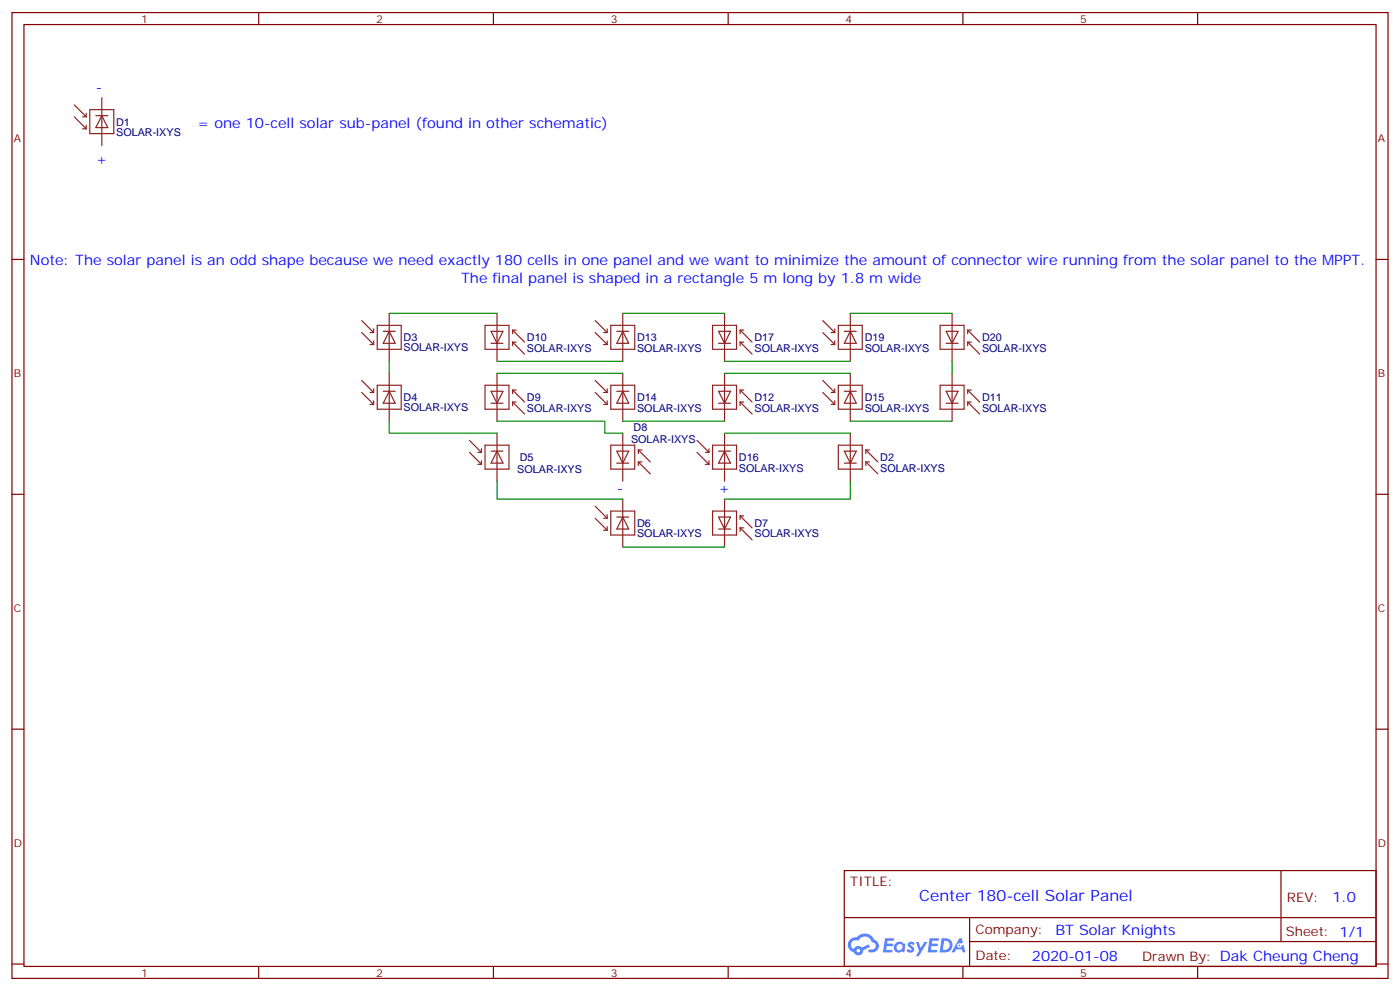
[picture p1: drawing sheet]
<svg xmlns="http://www.w3.org/2000/svg" width="412mm" height="292mm" viewBox="0 0 412 292" stroke-linecap="round" stroke-linejoin="round" font-family="sans-serif">
<g fill="none" stroke="#870000" stroke-width=".35">
<path d="M3.5 3.7h405.4v284.3h-405.4zM7.1 7.2h398.2v277.3h-398.2zM76.2 3.7v3.5M145.3 3.7v3.5M214.5 3.7v3.5M283.6 3.7v3.5M352.8 3.7v3.5M3.5 76.4h3.6M405.3 76.4h3.6M3.5 145.5h3.6M405.3 145.5h3.6M3.5 214.7h3.6"/>
<path d="M405.3 214.7h3.6M248.7 256.3h156.6v28.2h-156.6zM377.3 256.3v20.9M248.7 270.1h156.5M285.6 277.2h119.6M285.6 270.1v14.2M3.5 283.8h3.6M76.2 284.5v3.5M145.3 284.5v3.5M214.5 284.5v3.5M283.6 284.5v3.5M352.8 284.5v3.5"/>
<path d="M405.3 283.8h3.6"/>
</g>
<g fill="#5487ff">
<path d="M267.7 277.5a1.22 1.22 0 0 1 1.7 .2l-.4 .6a.47 .47 0 0 0-.3-.4 .47 .47 0 0 0-.5 .2l.1 .2a1.14 1.14 0 0 1 .8 1.8 1.14 1.14 0 0 1-1.9 0l-.2-.2 .5-.6 .7 .5a.29 .29 0 0 0 .3-.3 .29 .29 0 0 0-.2-.3 1.04 1.04 0 0 1-.6-1.7z"/>
<path d="M260.7 276.2h2.4l.3 .2-.2 .5-1.8 .1-.1 .8h1.5l.3 .4-.3 .4h-1.6l-.2 1.1h1.7l.2 .3-.2 .3-2.6 .1z"/>
<path d="M273.8 276.2h2.4l.3 .2-.1 .5-1.8 .1-.2 .8h1.6l.3 .4-.4 .4-1.6-.1-.1 1.1 1.7 .1 .2 .3-.2 .3-2.6 .1z"/>
<path d="M282.6 276.2h.7l.3 1.3-.6 .3a.69 .69 0 0 0-1 .3 .69 .69 0 0 0 .4 .9 .69 .69 0 0 0 .9-.6l.5-.2 .6 2.2h-.8l-.2-.9h-1.8l-.5 .9h-.8z"/>
<path d="M269.8 277.3h.8l.6 1.8 1.1-1.8h.9l-2.6 4.2h-.8l.9-1.5z"/>
<path d="M277.4 276.2l-.6 4.2h1.3a2.11 2.11 0 0 0 2.5-2.1 2.11 2.11 0 0 0-2.5-2.1zM278.1 277a1.39 1.39 0 0 1 1.7 1.4 1.39 1.39 0 0 1-1.8 1.2h-.3z"/>
<path d="M263.7 277.8a1.54 1.54 0 0 0-.1 2.2 1.54 1.54 0 0 0 2.2 .1l.6 .3 .3-2.3-.2-.3h-.4a1.49 1.49 0 0 0-2.4 0zM264 278.8a.94 .94 0 0 1 1.8 0 .94 .94 0 0 1-1.8 0z"/>
<path d="M250.4 276.6a2.18 2.18 0 0 0 1.1 3.7 1.44 1.44 0 0 0 1.6 .9 1.44 1.44 0 0 0 1.2-1.4l2-1.1-.5-.7-1.9 1a1.47 1.47 0 0 0-2.4 .4 1.39 1.39 0 0 1-.7-1.9 1.39 1.39 0 0 1 2-.5 2.12 2.12 0 0 1 2.2-1.3 2.12 2.12 0 0 1 1.9 1.7 1.14 1.14 0 0 1 1.1 1.4 1.14 1.14 0 0 1-1.7 .7 .43 .43 0 0 0-.5 .4 .43 .43 0 0 0 .4 .5 1.98 1.98 0 0 0 2.5-1.2 1.98 1.98 0 0 0-1.2-2.6 3.1 3.1 0 0 0-5.3-.6l-.9 .1zM252.3 279.9a.55 .55 0 0 1 1.1 0 .55 .55 0 0 1-1.1 0z"/>
<circle cx="282.6" cy="278.3" r=".26"/>
</g>
<g fill="none" stroke="#8c2424" stroke-width=".35">
<path d="M21.9 34.4l3.5 3.5M21.9 30.9l3.5 3.5M24.3 37.9h1.1M24.3 34.4h1.1M25.4 33.3v1.1M25.4 36.9v1M26.5 32.3h7v7h-7zM28.2 34h3.5M30 34l1.7 3.6h-3.5zM30 28.8v14.1M106.5 97.9l3.6 3.5M106.5 94.4l3.6 3.5"/>
<path d="M109 97.9h1.1M110.1 96.8v1.1M111.1 95.8h7.1v7h-7.1zM112.9 97.5h3.5M114.7 97.5l1.7 3.6h-3.5zM114.7 92.3v14.1M142.9 95.8h7v7h-7zM144.6 97.5h3.6l-1.8 3.6zM146.4 92.3v14.1M151 97.2h1M151 97.2l3.5 3.5M151 97.2v1"/>
<path d="M175.3 97.9l3.6 3.5M175.3 94.4l3.6 3.5M177.8 97.9h1.1M178.9 96.8v1.1M179.9 95.8h7.1v7h-7.1zM181.7 97.5h3.5M183.4 97.5l1.8 3.6h-3.5zM183.4 92.3v14.1M209.9 95.8h7.1v7h-7.1zM211.7 97.5h3.5l-1.8 3.6zM213.4 92.3v14.1M218 97.2h1.1"/>
<path d="M218 97.2l3.5 3.5M218 97.2v1M242.4 97.9l3.5 3.5M242.4 94.4l3.5 3.5M244.8 97.9h1.1M245.9 96.8v1.1M246.9 95.8h7.1v7h-7.1zM248.7 97.5h3.5M250.5 97.5l1.7 3.6h-3.5zM250.5 92.3v14.1M276.9 95.8h7.1v7h-7.1zM278.7 97.5h3.5l-1.7 3.6z"/>
<path d="M280.5 92.3v14.1M285 97.2l3.6 3.5M285 97.2h1.1M285 97.2v1M106.5 115.5l3.6 3.6M106.5 112l3.6 3.5M109 101.4h1.1M109 119.1h1.1M109 115.5h1.1M110.1 100.4v1M110.1 114.5v1M110.1 118v1.1"/>
<path d="M111.1 113.4h7.1v7.1h-7.1zM112.9 115.2h3.5M114.7 115.2l1.7 3.5h-3.5zM114.7 109.9v14.1M142.9 113.4h7v7.1h-7zM144.6 101.1h3.6M144.6 118.7h3.6M144.6 115.2h3.6l-1.8 3.5zM146.4 109.9v14.1M151 100.7h1M151 114.8h1M151 118.4h1"/>
<path d="M151 100.7v1.1M151 114.8v1.1M151 118.4v1M151 100.7l3.5 3.5M151 114.8l3.5 3.6M151 118.4l3.5 3.5M175.3 115.5l3.6 3.6M175.3 112l3.6 3.5M177.8 101.4h1.1M177.8 119.1h1.1M177.8 115.5h1.1M178.9 100.4v1"/>
<path d="M178.9 114.5v1M178.9 118v1.1M179.9 113.4h7.1v7.1h-7.1zM181.7 115.2h3.5M183.4 115.2l1.8 3.5h-3.5zM183.4 109.9v14.1M209.9 113.4h7.1v7.1h-7.1zM211.7 101.1h3.5M211.7 115.2h3.5l-1.8 3.5zM211.7 118.7h3.5M213.4 109.9v14.1M218 100.7h1.1"/>
<path d="M218 100.7v1.1M218 114.8v1.1M218 118.4v1M218 100.7l3.5 3.5M218 114.8l3.5 3.6M218 114.8h1.1M218 118.4l3.5 3.5M218 118.4h1.1M242.4 115.5l3.5 3.6M242.4 112l3.5 3.5M244.8 101.4h1.1M244.8 119.1h1.1"/>
<path d="M244.8 115.5h1.1M245.9 100.4v1M245.9 114.5v1M245.9 118v1.1M246.9 113.4h7.1v7.1h-7.1zM248.7 115.2h3.5M250.5 109.9v14.1M250.5 115.2l1.7 3.5h-3.5zM276.9 113.4h7.1v7.1h-7.1zM278.7 101.1h3.5M278.7 118.7h3.5M278.7 115.2h3.5l-1.7 3.5z"/>
<path d="M280.5 109.9v14.1M285 100.7v1.1M285 114.8v1.1M285 118.4v1M285 100.7l3.6 3.5M285 100.7h1.1M285 114.8h1.1M285 118.4h1.1M285 114.8l3.6 3.6M285 118.4l3.6 3.5M138.3 133.2l3.5 3.5M138.3 129.6l3.5 3.6"/>
<path d="M140.8 136.7h1M140.8 133.2h1M141.8 132.1v1.1M141.8 135.6v1.1M142.9 131.1h7v7h-7zM144.6 132.8h3.6M146.4 132.8l1.8 3.5h-3.6zM146.4 127.5v14.1M179.9 131.1h7.1v7h-7.1zM181.7 136.3h3.5M181.7 132.8h3.5l-1.8 3.5zM183.4 127.5v14.1"/>
<path d="M188 132.5h1.1M188 136h1.1M188 132.5l3.6 3.5M188 132.5v1M188 136v1.1M188 136l3.6 3.5M205.3 133.2l3.5 3.5M205.3 129.6l3.5 3.6M207.8 136.7h1M207.8 133.2h1M208.8 132.1v1.1M208.8 135.6v1.1"/>
<path d="M209.9 131.1h7.1v7h-7.1zM211.7 132.8h3.5M213.4 127.5v14.1M213.4 132.8l1.8 3.5h-3.5zM246.9 131.1h7.1v7h-7.1zM248.7 132.8h3.5l-1.7 3.5zM248.7 136.3h3.5M250.5 127.5v14.1M255.1 132.5l3.5 3.5M255.1 132.5h1M255.1 132.5v1M255.1 136v1.1"/>
<path d="M255.1 136l3.5 3.5M255.1 136h1M175.3 152.6l3.6 3.5M175.3 149l3.6 3.6M177.8 156.1h1.1M177.8 152.6h1.1M178.9 151.5v1.1M178.9 155v1.1M179.9 150.5h7.1v7h-7.1zM181.7 152.2h3.5M183.4 146.9v14.1M183.4 152.2l1.8 3.6h-3.5z"/>
<path d="M209.9 150.5h7.1v7h-7.1zM211.7 152.2h3.5l-1.8 3.6zM211.7 155.8h3.5M213.4 146.9v14.1M218 151.9v1M218 155.4v1.1M218 151.9l3.5 3.5M218 151.9h1.1M218 155.4l3.5 3.5M218 155.4h1.1"/>
</g>
<g fill="none" stroke="#008700" stroke-width=".35">
<path d="M114.7 92.3h31.7M183.4 92.3h30M250.5 92.3h30M114.7 106.4v3.5M146.4 106.4h37M146.4 109.9h37M213.4 106.4h37.1M213.4 109.9h37.1M280.5 106.4v3.5M114.7 124v3.5h31.7M146.4 124h31.8v3.5h5.2M183.4 124h30"/>
<path d="M213.4 127.5h37.1M250.5 124h30M146.4 141.6v5.3h37M250.5 141.6v5.3h-37.1M183.4 161h30"/>
</g>
<text font-size="4.6" fill="#00f" x="270.8" y="265.3">Center 180-cell Solar Panel</text>
<g font-size="4.2" fill="#00f">
<text x="28.2" y="27">-</text>
<text x="58.2" y="37.6">= one 10-cell solar sub-panel (found in other schematic)</text>
<text x="28.2" y="48.2">+</text>
<text x="8.8" y="78.1">Note: The solar panel is an odd shape because we need exactly 180 cells in one panel and we want to minimize the amount of connector wire running from the solar panel to the MPPT.</text>
<text x="135.8" y="83.4">The final panel is shaped in a rectangle 5 m long by 1.8 m wide</text>
<text x="181.7" y="145.2">-</text>
<text x="211.7" y="145.2">+</text>
<text x="392.5" y="265.6">1.0</text>
<text x="310.9" y="275.1">BT Solar Knights</text>
<text x="304" y="282.9">2020-01-08</text>
</g>
<g font-size="3.9" fill="#800">
<text x="250.5" y="260.9">TITLE:</text>
<text x="379.1" y="265.6">REV:</text>
<text x="287.4" y="275.1">Company:</text>
<text x="378.7" y="275.7">Sheet: 1/1</text>
<text x="287.4" y="282.8">Date:</text>
<text x="336.4" y="282.8">Drawn By: Dak Cheung Cheng</text>
</g>
<g font-size="3.2" fill="#800">
<text x="41.6" y="6.7">1</text>
<text x="110.8" y="6.7">2</text>
<text x="179.9" y="6.7">3</text>
<text x="249.1" y="6.7">4</text>
<text x="318.2" y="6.7">5</text>
<text x="4.1" y="41.8">A</text>
<text x="405.9" y="41.8">A</text>
<text x="4.1" y="110.9">B</text>
<text x="405.9" y="110.9">B</text>
<text x="4.1" y="180.1">C</text>
<text x="405.9" y="180.1">C</text>
<text x="4.1" y="249.2">D</text>
<text x="405.9" y="249.2">D</text>
<text x="41.6" y="287.5">1</text>
<text x="110.8" y="287.5">2</text>
<text x="179.9" y="287.5">3</text>
<text x="249.1" y="287.5">4</text>
<text x="318.2" y="287.5">5</text>
</g>
<g font-size="3.2" fill="#000080">
<text x="34.2" y="39.9">SOLAR-IXYS</text>
<text x="34.2" y="37">D1</text>
<text x="118.9" y="100.5">D3</text>
<text x="155.2" y="100.5">D10</text>
<text x="187.7" y="100.5">D13</text>
<text x="222.2" y="100.4">D17</text>
<text x="254.7" y="100.4">D19</text>
<text x="289.3" y="100.4">D20</text>
<text x="118.9" y="103.4">SOLAR-IXYS</text>
<text x="155.2" y="103.6">SOLAR-IXYS</text>
<text x="187.7" y="103.6">SOLAR-IXYS</text>
<text x="222.2" y="103.7">SOLAR-IXYS</text>
<text x="254.7" y="103.7">SOLAR-IXYS</text>
<text x="289.3" y="103.7">SOLAR-IXYS</text>
<text x="118.9" y="118.1">D4</text>
<text x="155.2" y="118.1">D9</text>
<text x="187.7" y="118.1">D14</text>
<text x="222.2" y="118.1">D12</text>
<text x="254.7" y="118.1">D15</text>
<text x="289.3" y="118.1">D11</text>
<text x="118.9" y="121.1">SOLAR-IXYS</text>
<text x="155.2" y="121.3">SOLAR-IXYS</text>
<text x="187.7" y="121.2">SOLAR-IXYS</text>
<text x="222.2" y="121.3">SOLAR-IXYS</text>
<text x="254.7" y="121.2">SOLAR-IXYS</text>
<text x="289.3" y="121.3">SOLAR-IXYS</text>
<text x="185.9" y="130.4">SOLAR-IXYS</text>
<text x="186.6" y="126.9">D8</text>
<text x="153.1" y="135.7">D5</text>
<text x="217.7" y="135.8">D16</text>
<text x="259.3" y="135.7">D2</text>
<text x="152.4" y="139.2">SOLAR-IXYS</text>
<text x="217.7" y="138.9">SOLAR-IXYS</text>
<text x="259.3" y="138.9">SOLAR-IXYS</text>
<text x="187.7" y="155.2">D6</text>
<text x="222.3" y="155.2">D7</text>
<text x="187.7" y="158.1">SOLAR-IXYS</text>
<text x="222.2" y="158.1">SOLAR-IXYS</text>
</g>
</svg>
